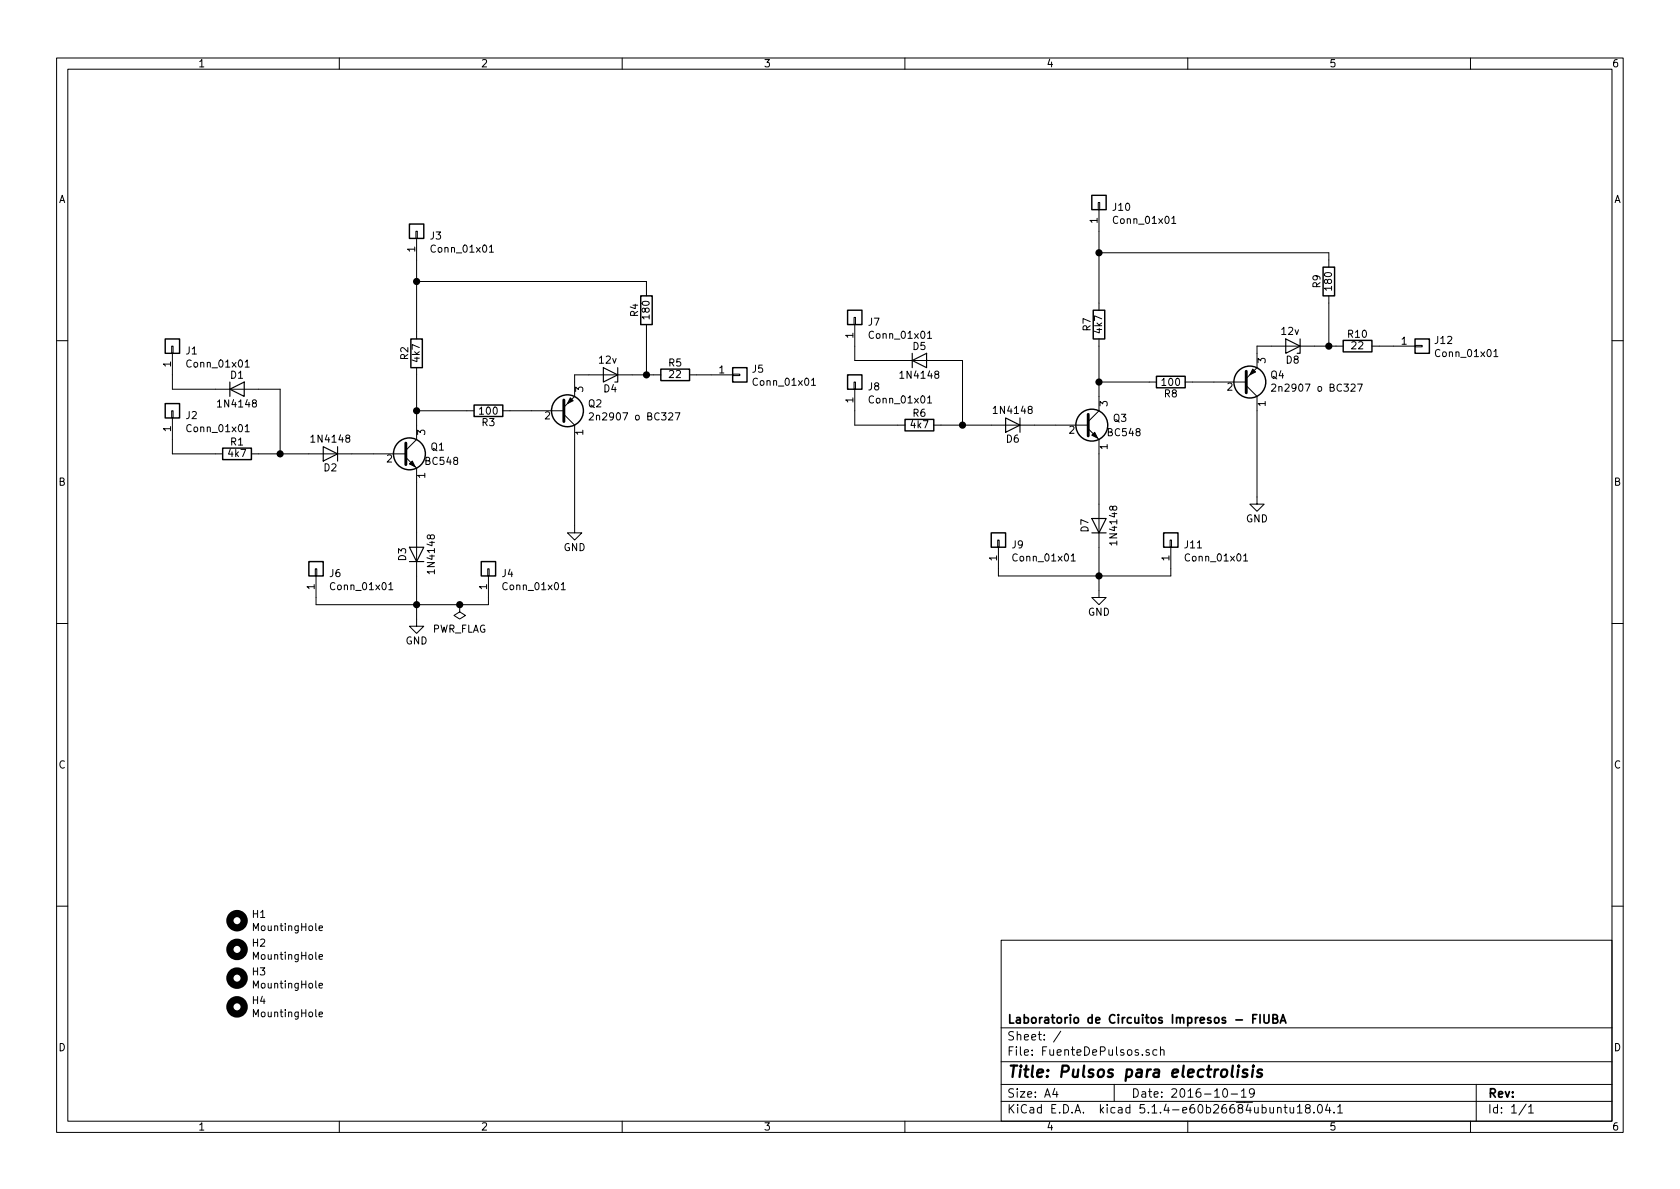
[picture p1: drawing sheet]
EESchema Schematic File Version 4
LIBS:FuenteDePulsos-cache
EELAYER 30 0
EELAYER END
$Descr A4 11693 8268
encoding utf-8
Sheet 1 1
Title "Pulsos para electrolisis"
Date "2016-10-19"
Rev ""
Comp "Laboratorio de Circuitos Impresos - FIUBA"
Comment1 ""
Comment2 ""
Comment3 ""
Comment4 ""
$EndDescr
$Comp
L FuenteDePulsos-rescue:R R?
U 1 1
P 4500 2150
AR Path="/5807F7D2/5D82DA65" Ref="R?"  Part="1" 
AR Path="/5D82DA65" Ref="R4"  Part="1" 
F 0 "R4" V 4580 2150 50  0000 C CNN
F 1 "180" V 4500 2150 50  0000 C CNN
F 2 "Resistor_THT:R_Axial_DIN0207_L6.3mm_D2.5mm_P7.62mm_Horizontal" V 4430 2150 50  0001 C CNN
F 3 "" H 4500 2150 50  0000 C CNN
	1    4500 2150
	-1   0    0    1   
$EndComp
$Comp
L FuenteDePulsos-rescue:GND #PWR?
U 1 1
P 4000 3650
AR Path="/5807F7D2/5D82DA6B" Ref="#PWR?"  Part="1" 
AR Path="/5D82DA6B" Ref="#PWR02"  Part="1" 
F 0 "#PWR02" H 4000 3400 50  0001 C CNN
F 1 "GND" H 4000 3500 50  0000 C CNN
F 2 "" H 4000 3650 50  0000 C CNN
F 3 "" H 4000 3650 50  0000 C CNN
	1    4000 3650
	1    0    0    -1  
$EndComp
$Comp
L FuenteDePulsos-rescue:D D?
U 1 1
P 1650 2700
AR Path="/5807F7D2/5D82DA89" Ref="D?"  Part="1" 
AR Path="/5D82DA89" Ref="D1"  Part="1" 
F 0 "D1" H 1650 2800 50  0000 C CNN
F 1 "1N4148" H 1650 2600 50  0000 C CNN
F 2 "Diode_THT:D_A-405_P7.62mm_Horizontal" H 1650 2700 50  0001 C CNN
F 3 "" H 1650 2700 50  0000 C CNN
	1    1650 2700
	1    0    0    -1  
$EndComp
Wire Wire Line
	4000 3650 4000 3050
Wire Wire Line
	4500 1950 4500 2000
Wire Wire Line
	3550 2850 3700 2850
$Comp
L Device:D_Zener D?
U 1 1
P 4250 2600
AR Path="/5807F7D2/5D82DAC5" Ref="D?"  Part="1" 
AR Path="/5D82DAC5" Ref="D4"  Part="1" 
F 0 "D4" H 4200 2700 50  0000 L CNN
F 1 "12v" H 4200 2500 50  0000 L CNN
F 2 "Diode_THT:D_A-405_P7.62mm_Horizontal" H 4250 2600 50  0001 C CNN
F 3 "~" H 4250 2600 50  0001 C CNN
	1    4250 2600
	-1   0    0    1   
$EndComp
$Comp
L FuenteDePulsos-rescue:R R?
U 1 1
P 4700 2600
AR Path="/5807F7D2/5D82DACB" Ref="R?"  Part="1" 
AR Path="/5D82DACB" Ref="R5"  Part="1" 
F 0 "R5" V 4780 2600 50  0000 C CNN
F 1 "22" V 4700 2600 50  0000 C CNN
F 2 "Resistor_THT:R_Axial_DIN0207_L6.3mm_D2.5mm_P7.62mm_Horizontal" V 4630 2600 50  0001 C CNN
F 3 "" H 4700 2600 50  0000 C CNN
	1    4700 2600
	0    -1   -1   0   
$EndComp
Wire Wire Line
	4850 2600 4950 2600
Wire Wire Line
	4500 2300 4500 2600
Wire Wire Line
	4500 2600 4550 2600
Wire Wire Line
	4500 2600 4400 2600
Connection ~ 4500 2600
Wire Wire Line
	4000 2650 4000 2600
Wire Wire Line
	4000 2600 4100 2600
$Comp
L FuenteDePulsos-rescue:R R?
U 1 1
P 2900 2450
AR Path="/5807F7D2/5D82DAD9" Ref="R?"  Part="1" 
AR Path="/5D82DAD9" Ref="R2"  Part="1" 
F 0 "R2" V 2980 2450 50  0000 C CNN
F 1 "4k7" V 2900 2450 50  0000 C CNN
F 2 "Resistor_THT:R_Axial_DIN0207_L6.3mm_D2.5mm_P7.62mm_Horizontal" V 2830 2450 50  0001 C CNN
F 3 "" H 2900 2450 50  0000 C CNN
	1    2900 2450
	-1   0    0    1   
$EndComp
$Comp
L FuenteDePulsos-rescue:R R?
U 1 1
P 3400 2850
AR Path="/5807F7D2/5D82DADF" Ref="R?"  Part="1" 
AR Path="/5D82DADF" Ref="R3"  Part="1" 
F 0 "R3" V 3480 2850 50  0000 C CNN
F 1 "100" V 3400 2850 50  0000 C CNN
F 2 "Resistor_THT:R_Axial_DIN0207_L6.3mm_D2.5mm_P7.62mm_Horizontal" V 3330 2850 50  0001 C CNN
F 3 "" H 3400 2850 50  0000 C CNN
	1    3400 2850
	0    1    1    0   
$EndComp
$Comp
L Device:Q_PNP_CBE Q?
U 1 1
P 3900 2850
AR Path="/5807F7D2/5D82DAE5" Ref="Q?"  Part="1" 
AR Path="/5D82DAE5" Ref="Q2"  Part="1" 
F 0 "Q2" H 4090 2804 50  0000 L CNN
F 1 "2n2907 o BC327" H 4090 2895 50  0000 L CNN
F 2 "Package_TO_SOT_THT:TO-92_Inline_Wide" H 4100 2950 50  0001 C CNN
F 3 "~" H 3900 2850 50  0001 C CNN
	1    3900 2850
	1    0    0    1   
$EndComp
$Comp
L FuenteDePulsos-rescue:2N2222 Q?
U 1 1
P 2800 3150
AR Path="/5807F7D2/5D82DAEB" Ref="Q?"  Part="1" 
AR Path="/5D82DAEB" Ref="Q1"  Part="1" 
F 0 "Q1" H 3100 3200 50  0000 R CNN
F 1 "BC548" H 3200 3100 50  0000 R CNN
F 2 "Package_TO_SOT_THT:TO-92_Inline_Wide" H 3000 3400 50  0001 C CNN
F 3 "" H 2800 3150 50  0000 C CNN
	1    2800 3150
	1    0    0    -1  
$EndComp
$Comp
L FuenteDePulsos-rescue:GND #PWR?
U 1 1
P 2900 4300
AR Path="/5807F7D2/5D82DAF1" Ref="#PWR?"  Part="1" 
AR Path="/5D82DAF1" Ref="#PWR01"  Part="1" 
F 0 "#PWR01" H 2900 4050 50  0001 C CNN
F 1 "GND" H 2900 4150 50  0000 C CNN
F 2 "" H 2900 4300 50  0000 C CNN
F 3 "" H 2900 4300 50  0000 C CNN
	1    2900 4300
	1    0    0    -1  
$EndComp
Wire Wire Line
	3250 2850 2900 2850
Wire Wire Line
	2900 2850 2900 2950
Wire Wire Line
	2900 2600 2900 2850
Connection ~ 2900 2850
Wire Wire Line
	2900 2300 2900 1950
Wire Wire Line
	2900 1950 4500 1950
$Comp
L FuenteDePulsos-rescue:R R?
U 1 1
P 1650 3150
AR Path="/5807F7D2/5D82DAFF" Ref="R?"  Part="1" 
AR Path="/5D82DAFF" Ref="R1"  Part="1" 
F 0 "R1" V 1730 3150 50  0000 C CNN
F 1 "4k7" V 1650 3150 50  0000 C CNN
F 2 "Resistor_THT:R_Axial_DIN0207_L6.3mm_D2.5mm_P7.62mm_Horizontal" V 1580 3150 50  0001 C CNN
F 3 "" H 1650 3150 50  0000 C CNN
	1    1650 3150
	0    -1   -1   0   
$EndComp
Wire Wire Line
	1800 3150 1950 3150
Wire Wire Line
	1800 2700 1950 2700
Wire Wire Line
	1950 2700 1950 3150
Connection ~ 1950 3150
$Comp
L FuenteDePulsos-rescue:D D?
U 1 1
P 2300 3150
AR Path="/5807F7D2/5D8543E8" Ref="D?"  Part="1" 
AR Path="/5D8543E8" Ref="D2"  Part="1" 
F 0 "D2" H 2300 3250 50  0000 C CNN
F 1 "1N4148" H 2300 3050 50  0000 C CNN
F 2 "Diode_THT:D_A-405_P7.62mm_Horizontal" H 2300 3150 50  0001 C CNN
F 3 "" H 2300 3150 50  0000 C CNN
	1    2300 3150
	-1   0    0    1   
$EndComp
Wire Wire Line
	1950 3150 2150 3150
Wire Wire Line
	2450 3150 2600 3150
$Comp
L FuenteDePulsos-rescue:D D?
U 1 1
P 2900 3850
AR Path="/5807F7D2/5D85757B" Ref="D?"  Part="1" 
AR Path="/5D85757B" Ref="D3"  Part="1" 
F 0 "D3" H 2900 3950 50  0000 C CNN
F 1 "1N4148" H 2900 3750 50  0000 C CNN
F 2 "Diode_THT:D_A-405_P7.62mm_Horizontal" H 2900 3850 50  0001 C CNN
F 3 "" H 2900 3850 50  0000 C CNN
	1    2900 3850
	0    -1   -1   0   
$EndComp
Wire Wire Line
	2900 3350 2900 3700
Wire Wire Line
	2900 4000 2900 4200
$Comp
L Connector_Generic:Conn_01x01 J5
U 1 1
P 5150 2600
F 0 "J5" H 5230 2642 50  0000 L CNN
F 1 "Conn_01x01" H 5230 2551 50  0000 L CNN
F 2 "Connector_PinHeader_2.54mm:PinHeader_1x01_P2.54mm_Vertical" H 5150 2600 50  0001 C CNN
F 3 "~" H 5150 2600 50  0001 C CNN
	1    5150 2600
	1    0    0    -1  
$EndComp
$Comp
L Connector_Generic:Conn_01x01 J3
U 1 1
P 2900 1600
F 0 "J3" V 2864 1512 50  0000 R CNN
F 1 "Conn_01x01" V 2773 1512 50  0000 R CNN
F 2 "Connector_PinHeader_2.54mm:PinHeader_1x01_P2.54mm_Vertical" H 2900 1600 50  0001 C CNN
F 3 "~" H 2900 1600 50  0001 C CNN
	1    2900 1600
	0    -1   -1   0   
$EndComp
$Comp
L Connector_Generic:Conn_01x01 J1
U 1 1
P 1200 2400
F 0 "J1" V 1164 2312 50  0000 R CNN
F 1 "Conn_01x01" V 1073 2312 50  0000 R CNN
F 2 "Connector_PinHeader_2.54mm:PinHeader_1x01_P2.54mm_Vertical" H 1200 2400 50  0001 C CNN
F 3 "~" H 1200 2400 50  0001 C CNN
	1    1200 2400
	0    -1   -1   0   
$EndComp
$Comp
L Connector_Generic:Conn_01x01 J2
U 1 1
P 1200 2850
F 0 "J2" V 1164 2762 50  0000 R CNN
F 1 "Conn_01x01" V 1073 2762 50  0000 R CNN
F 2 "Connector_PinHeader_2.54mm:PinHeader_1x01_P2.54mm_Vertical" H 1200 2850 50  0001 C CNN
F 3 "~" H 1200 2850 50  0001 C CNN
	1    1200 2850
	0    -1   -1   0   
$EndComp
Wire Wire Line
	2900 1950 2900 1800
Connection ~ 2900 1950
Wire Wire Line
	1200 2600 1200 2700
Wire Wire Line
	1200 2700 1500 2700
Wire Wire Line
	1200 3050 1200 3150
Wire Wire Line
	1200 3150 1500 3150
$Comp
L Connector_Generic:Conn_01x01 J4
U 1 1
P 3400 3950
F 0 "J4" V 3364 3862 50  0000 R CNN
F 1 "Conn_01x01" V 3273 3862 50  0000 R CNN
F 2 "Connector_PinHeader_2.54mm:PinHeader_1x01_P2.54mm_Vertical" H 3400 3950 50  0001 C CNN
F 3 "~" H 3400 3950 50  0001 C CNN
	1    3400 3950
	0    -1   -1   0   
$EndComp
Wire Wire Line
	3400 4150 3400 4200
Wire Wire Line
	3400 4200 3200 4200
Connection ~ 2900 4200
Wire Wire Line
	2900 4200 2900 4300
$Comp
L Connector_Generic:Conn_01x01 J6
U 1 1
P 2200 3950
F 0 "J6" V 2164 3862 50  0000 R CNN
F 1 "Conn_01x01" V 2073 3862 50  0000 R CNN
F 2 "Connector_PinHeader_2.54mm:PinHeader_1x01_P2.54mm_Vertical" H 2200 3950 50  0001 C CNN
F 3 "~" H 2200 3950 50  0001 C CNN
	1    2200 3950
	0    -1   -1   0   
$EndComp
Wire Wire Line
	2200 4150 2200 4200
Wire Wire Line
	2200 4200 2900 4200
$Comp
L Mechanical:MountingHole H4
U 1 1
P 1650 7000
F 0 "H4" H 1750 7046 50  0000 L CNN
F 1 "MountingHole" H 1750 6955 50  0000 L CNN
F 2 "MountingHole:MountingHole_3.2mm_M3" H 1650 7000 50  0001 C CNN
F 3 "~" H 1650 7000 50  0001 C CNN
	1    1650 7000
	1    0    0    -1  
$EndComp
$Comp
L FuenteDePulsos-rescue:R R?
U 1 1
P 9250 1950
AR Path="/5807F7D2/5D81B7CF" Ref="R?"  Part="1" 
AR Path="/5D81B7CF" Ref="R9"  Part="1" 
F 0 "R9" V 9330 1950 50  0000 C CNN
F 1 "180" V 9250 1950 50  0000 C CNN
F 2 "Resistor_THT:R_Axial_DIN0207_L6.3mm_D2.5mm_P7.62mm_Horizontal" V 9180 1950 50  0001 C CNN
F 3 "" H 9250 1950 50  0000 C CNN
	1    9250 1950
	-1   0    0    1   
$EndComp
$Comp
L FuenteDePulsos-rescue:GND #PWR?
U 1 1
P 8750 3450
AR Path="/5807F7D2/5D81B7D5" Ref="#PWR?"  Part="1" 
AR Path="/5D81B7D5" Ref="#PWR04"  Part="1" 
F 0 "#PWR04" H 8750 3200 50  0001 C CNN
F 1 "GND" H 8750 3300 50  0000 C CNN
F 2 "" H 8750 3450 50  0000 C CNN
F 3 "" H 8750 3450 50  0000 C CNN
	1    8750 3450
	1    0    0    -1  
$EndComp
$Comp
L FuenteDePulsos-rescue:D D?
U 1 1
P 6400 2500
AR Path="/5807F7D2/5D81B7DB" Ref="D?"  Part="1" 
AR Path="/5D81B7DB" Ref="D5"  Part="1" 
F 0 "D5" H 6400 2600 50  0000 C CNN
F 1 "1N4148" H 6400 2400 50  0000 C CNN
F 2 "Diode_THT:D_A-405_P7.62mm_Horizontal" H 6400 2500 50  0001 C CNN
F 3 "" H 6400 2500 50  0000 C CNN
	1    6400 2500
	1    0    0    -1  
$EndComp
Wire Wire Line
	8750 3450 8750 2850
Wire Wire Line
	9250 1750 9250 1800
Wire Wire Line
	8300 2650 8450 2650
$Comp
L Device:D_Zener D?
U 1 1
P 9000 2400
AR Path="/5807F7D2/5D81B7E4" Ref="D?"  Part="1" 
AR Path="/5D81B7E4" Ref="D8"  Part="1" 
F 0 "D8" H 8950 2500 50  0000 L CNN
F 1 "12v" H 8950 2300 50  0000 L CNN
F 2 "Diode_THT:D_A-405_P7.62mm_Horizontal" H 9000 2400 50  0001 C CNN
F 3 "~" H 9000 2400 50  0001 C CNN
	1    9000 2400
	-1   0    0    1   
$EndComp
$Comp
L FuenteDePulsos-rescue:R R?
U 1 1
P 9450 2400
AR Path="/5807F7D2/5D81B7EA" Ref="R?"  Part="1" 
AR Path="/5D81B7EA" Ref="R10"  Part="1" 
F 0 "R10" V 9530 2400 50  0000 C CNN
F 1 "22" V 9450 2400 50  0000 C CNN
F 2 "Resistor_THT:R_Axial_DIN0207_L6.3mm_D2.5mm_P7.62mm_Horizontal" V 9380 2400 50  0001 C CNN
F 3 "" H 9450 2400 50  0000 C CNN
	1    9450 2400
	0    -1   -1   0   
$EndComp
Wire Wire Line
	9600 2400 9700 2400
Wire Wire Line
	9250 2100 9250 2400
Wire Wire Line
	9250 2400 9300 2400
Wire Wire Line
	9250 2400 9150 2400
Connection ~ 9250 2400
Wire Wire Line
	8750 2450 8750 2400
Wire Wire Line
	8750 2400 8850 2400
$Comp
L FuenteDePulsos-rescue:R R?
U 1 1
P 7650 2250
AR Path="/5807F7D2/5D81B7F7" Ref="R?"  Part="1" 
AR Path="/5D81B7F7" Ref="R7"  Part="1" 
F 0 "R7" V 7730 2250 50  0000 C CNN
F 1 "4k7" V 7650 2250 50  0000 C CNN
F 2 "Resistor_THT:R_Axial_DIN0207_L6.3mm_D2.5mm_P7.62mm_Horizontal" V 7580 2250 50  0001 C CNN
F 3 "" H 7650 2250 50  0000 C CNN
	1    7650 2250
	-1   0    0    1   
$EndComp
$Comp
L FuenteDePulsos-rescue:R R?
U 1 1
P 8150 2650
AR Path="/5807F7D2/5D81B7FD" Ref="R?"  Part="1" 
AR Path="/5D81B7FD" Ref="R8"  Part="1" 
F 0 "R8" V 8230 2650 50  0000 C CNN
F 1 "100" V 8150 2650 50  0000 C CNN
F 2 "Resistor_THT:R_Axial_DIN0207_L6.3mm_D2.5mm_P7.62mm_Horizontal" V 8080 2650 50  0001 C CNN
F 3 "" H 8150 2650 50  0000 C CNN
	1    8150 2650
	0    1    1    0   
$EndComp
$Comp
L Device:Q_PNP_CBE Q?
U 1 1
P 8650 2650
AR Path="/5807F7D2/5D81B803" Ref="Q?"  Part="1" 
AR Path="/5D81B803" Ref="Q4"  Part="1" 
F 0 "Q4" H 8840 2604 50  0000 L CNN
F 1 "2n2907 o BC327" H 8840 2695 50  0000 L CNN
F 2 "Package_TO_SOT_THT:TO-92_Inline_Wide" H 8850 2750 50  0001 C CNN
F 3 "~" H 8650 2650 50  0001 C CNN
	1    8650 2650
	1    0    0    1   
$EndComp
$Comp
L FuenteDePulsos-rescue:2N2222 Q?
U 1 1
P 7550 2950
AR Path="/5807F7D2/5D81B809" Ref="Q?"  Part="1" 
AR Path="/5D81B809" Ref="Q3"  Part="1" 
F 0 "Q3" H 7850 3000 50  0000 R CNN
F 1 "BC548" H 7950 2900 50  0000 R CNN
F 2 "Package_TO_SOT_THT:TO-92_Inline_Wide" H 7750 3200 50  0001 C CNN
F 3 "" H 7550 2950 50  0000 C CNN
	1    7550 2950
	1    0    0    -1  
$EndComp
$Comp
L FuenteDePulsos-rescue:GND #PWR?
U 1 1
P 7650 4100
AR Path="/5807F7D2/5D81B80F" Ref="#PWR?"  Part="1" 
AR Path="/5D81B80F" Ref="#PWR03"  Part="1" 
F 0 "#PWR03" H 7650 3850 50  0001 C CNN
F 1 "GND" H 7650 3950 50  0000 C CNN
F 2 "" H 7650 4100 50  0000 C CNN
F 3 "" H 7650 4100 50  0000 C CNN
	1    7650 4100
	1    0    0    -1  
$EndComp
Wire Wire Line
	8000 2650 7650 2650
Wire Wire Line
	7650 2650 7650 2750
Wire Wire Line
	7650 2400 7650 2650
Connection ~ 7650 2650
Wire Wire Line
	7650 2100 7650 1750
Wire Wire Line
	7650 1750 9250 1750
$Comp
L FuenteDePulsos-rescue:R R?
U 1 1
P 6400 2950
AR Path="/5807F7D2/5D81B81B" Ref="R?"  Part="1" 
AR Path="/5D81B81B" Ref="R6"  Part="1" 
F 0 "R6" V 6480 2950 50  0000 C CNN
F 1 "4k7" V 6400 2950 50  0000 C CNN
F 2 "Resistor_THT:R_Axial_DIN0207_L6.3mm_D2.5mm_P7.62mm_Horizontal" V 6330 2950 50  0001 C CNN
F 3 "" H 6400 2950 50  0000 C CNN
	1    6400 2950
	0    -1   -1   0   
$EndComp
Wire Wire Line
	6550 2950 6700 2950
Wire Wire Line
	6550 2500 6700 2500
Wire Wire Line
	6700 2500 6700 2950
Connection ~ 6700 2950
$Comp
L FuenteDePulsos-rescue:D D?
U 1 1
P 7050 2950
AR Path="/5807F7D2/5D81B825" Ref="D?"  Part="1" 
AR Path="/5D81B825" Ref="D6"  Part="1" 
F 0 "D6" H 7050 3050 50  0000 C CNN
F 1 "1N4148" H 7050 2850 50  0000 C CNN
F 2 "Diode_THT:D_A-405_P7.62mm_Horizontal" H 7050 2950 50  0001 C CNN
F 3 "" H 7050 2950 50  0000 C CNN
	1    7050 2950
	-1   0    0    1   
$EndComp
Wire Wire Line
	6700 2950 6900 2950
Wire Wire Line
	7200 2950 7350 2950
$Comp
L FuenteDePulsos-rescue:D D?
U 1 1
P 7650 3650
AR Path="/5807F7D2/5D81B82D" Ref="D?"  Part="1" 
AR Path="/5D81B82D" Ref="D7"  Part="1" 
F 0 "D7" H 7650 3750 50  0000 C CNN
F 1 "1N4148" H 7650 3550 50  0000 C CNN
F 2 "Diode_THT:D_A-405_P7.62mm_Horizontal" H 7650 3650 50  0001 C CNN
F 3 "" H 7650 3650 50  0000 C CNN
	1    7650 3650
	0    -1   -1   0   
$EndComp
Wire Wire Line
	7650 3150 7650 3500
Wire Wire Line
	7650 3800 7650 4000
$Comp
L Connector_Generic:Conn_01x01 J12
U 1 1
P 9900 2400
F 0 "J12" H 9980 2442 50  0000 L CNN
F 1 "Conn_01x01" H 9980 2351 50  0000 L CNN
F 2 "Connector_PinHeader_2.54mm:PinHeader_1x01_P2.54mm_Vertical" H 9900 2400 50  0001 C CNN
F 3 "~" H 9900 2400 50  0001 C CNN
	1    9900 2400
	1    0    0    -1  
$EndComp
$Comp
L Connector_Generic:Conn_01x01 J10
U 1 1
P 7650 1400
F 0 "J10" V 7614 1312 50  0000 R CNN
F 1 "Conn_01x01" V 7523 1312 50  0000 R CNN
F 2 "Connector_PinHeader_2.54mm:PinHeader_1x01_P2.54mm_Vertical" H 7650 1400 50  0001 C CNN
F 3 "~" H 7650 1400 50  0001 C CNN
	1    7650 1400
	0    -1   -1   0   
$EndComp
$Comp
L Connector_Generic:Conn_01x01 J7
U 1 1
P 5950 2200
F 0 "J7" V 5914 2112 50  0000 R CNN
F 1 "Conn_01x01" V 5823 2112 50  0000 R CNN
F 2 "Connector_PinHeader_2.54mm:PinHeader_1x01_P2.54mm_Vertical" H 5950 2200 50  0001 C CNN
F 3 "~" H 5950 2200 50  0001 C CNN
	1    5950 2200
	0    -1   -1   0   
$EndComp
$Comp
L Connector_Generic:Conn_01x01 J8
U 1 1
P 5950 2650
F 0 "J8" V 5914 2562 50  0000 R CNN
F 1 "Conn_01x01" V 5823 2562 50  0000 R CNN
F 2 "Connector_PinHeader_2.54mm:PinHeader_1x01_P2.54mm_Vertical" H 5950 2650 50  0001 C CNN
F 3 "~" H 5950 2650 50  0001 C CNN
	1    5950 2650
	0    -1   -1   0   
$EndComp
Wire Wire Line
	7650 1750 7650 1600
Connection ~ 7650 1750
Wire Wire Line
	5950 2400 5950 2500
Wire Wire Line
	5950 2500 6250 2500
Wire Wire Line
	5950 2850 5950 2950
Wire Wire Line
	5950 2950 6250 2950
$Comp
L Connector_Generic:Conn_01x01 J11
U 1 1
P 8150 3750
F 0 "J11" V 8114 3662 50  0000 R CNN
F 1 "Conn_01x01" V 8023 3662 50  0000 R CNN
F 2 "Connector_PinHeader_2.54mm:PinHeader_1x01_P2.54mm_Vertical" H 8150 3750 50  0001 C CNN
F 3 "~" H 8150 3750 50  0001 C CNN
	1    8150 3750
	0    -1   -1   0   
$EndComp
Wire Wire Line
	8150 3950 8150 4000
Wire Wire Line
	8150 4000 7650 4000
Connection ~ 7650 4000
Wire Wire Line
	7650 4000 7650 4100
$Comp
L Connector_Generic:Conn_01x01 J9
U 1 1
P 6950 3750
F 0 "J9" V 6914 3662 50  0000 R CNN
F 1 "Conn_01x01" V 6823 3662 50  0000 R CNN
F 2 "Connector_PinHeader_2.54mm:PinHeader_1x01_P2.54mm_Vertical" H 6950 3750 50  0001 C CNN
F 3 "~" H 6950 3750 50  0001 C CNN
	1    6950 3750
	0    -1   -1   0   
$EndComp
Wire Wire Line
	6950 3950 6950 4000
Wire Wire Line
	6950 4000 7650 4000
$Comp
L Mechanical:MountingHole H2
U 1 1
P 1650 6600
F 0 "H2" H 1750 6646 50  0000 L CNN
F 1 "MountingHole" H 1750 6555 50  0000 L CNN
F 2 "MountingHole:MountingHole_3.2mm_M3" H 1650 6600 50  0001 C CNN
F 3 "~" H 1650 6600 50  0001 C CNN
	1    1650 6600
	1    0    0    -1  
$EndComp
$Comp
L Mechanical:MountingHole H1
U 1 1
P 1650 6400
F 0 "H1" H 1750 6446 50  0000 L CNN
F 1 "MountingHole" H 1750 6355 50  0000 L CNN
F 2 "MountingHole:MountingHole_3.2mm_M3" H 1650 6400 50  0001 C CNN
F 3 "~" H 1650 6400 50  0001 C CNN
	1    1650 6400
	1    0    0    -1  
$EndComp
$Comp
L Mechanical:MountingHole H3
U 1 1
P 1650 6800
F 0 "H3" H 1750 6846 50  0000 L CNN
F 1 "MountingHole" H 1750 6755 50  0000 L CNN
F 2 "MountingHole:MountingHole_3.2mm_M3" H 1650 6800 50  0001 C CNN
F 3 "~" H 1650 6800 50  0001 C CNN
	1    1650 6800
	1    0    0    -1  
$EndComp
$Comp
L power:PWR_FLAG #FLG0101
U 1 1
P 3200 4200
F 0 "#FLG0101" H 3200 4275 50  0001 C CNN
F 1 "PWR_FLAG" H 3200 4373 50  0000 C CNN
F 2 "" H 3200 4200 50  0001 C CNN
F 3 "~" H 3200 4200 50  0001 C CNN
	1    3200 4200
	-1   0    0    1   
$EndComp
Connection ~ 3200 4200
Wire Wire Line
	3200 4200 2900 4200
$EndSCHEMATC
